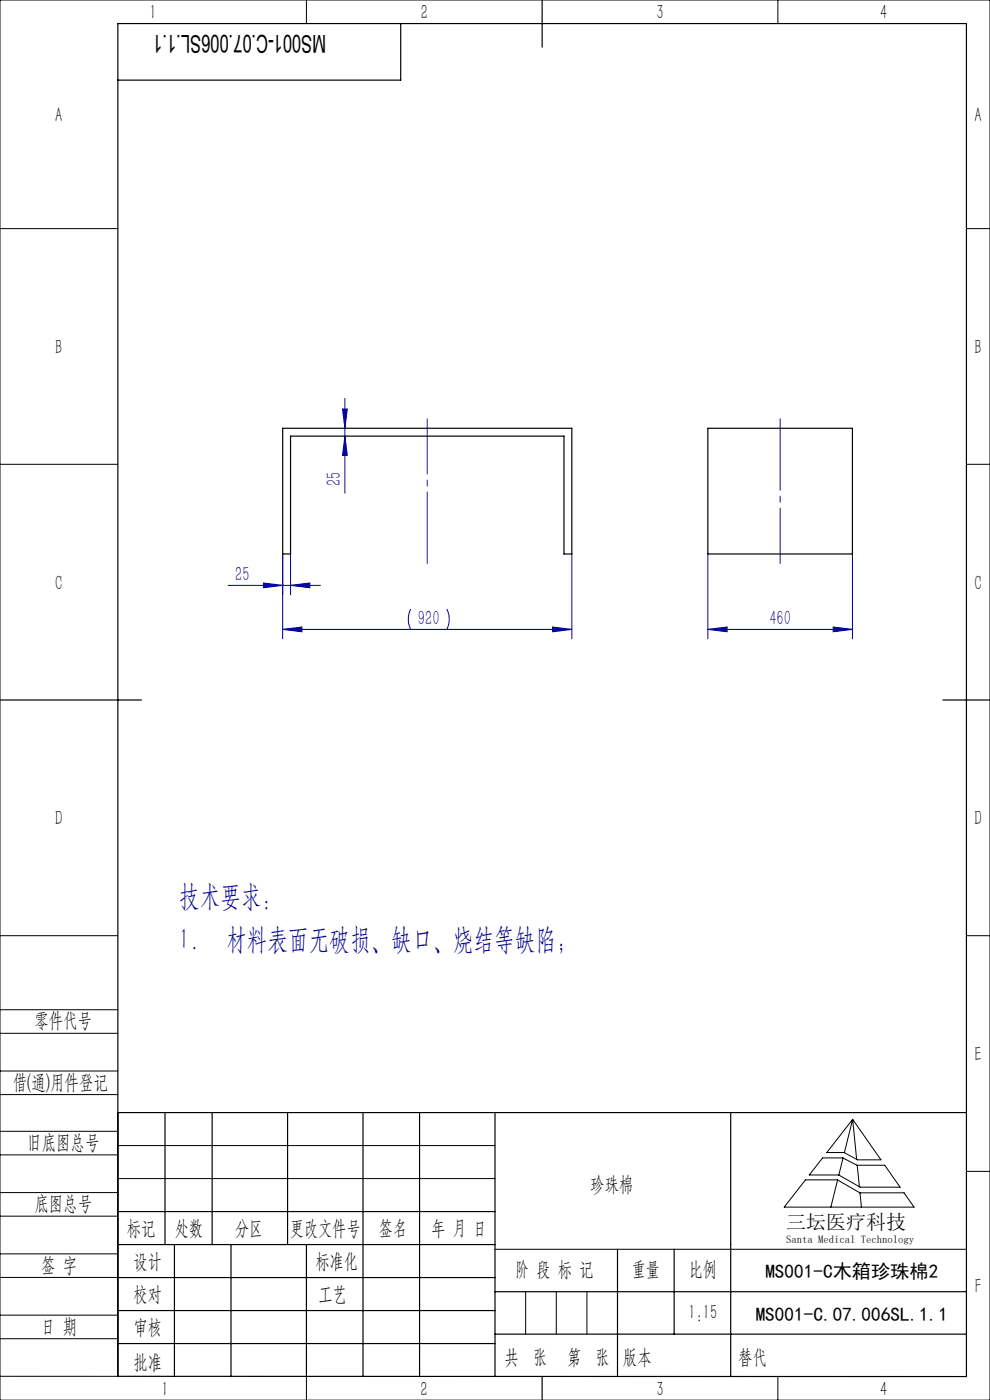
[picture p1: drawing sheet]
<svg xmlns="http://www.w3.org/2000/svg" width="210mm" height="297mm" viewBox="0 0 210 297" stroke-linecap="round" stroke-linejoin="round" font-family="sans-serif">
<g fill="none" stroke="#0000a0" stroke-width=".21">
<path d="M72.7 86.8h1l-.5 4.1zM73.2 92.5l.5 4.1h-1zM73.2 84.5v20.1M60 117.5v18M61.6 117.5v8.7M121.3 117.5v18M150.2 117.5v18M180.8 117.5v18M48.4 124.2h19.6M55.9 123.7l4.1 .5-4.1 .5zM60 133.5l4-.5v1zM60 133.5h61.3"/>
<path d="M61.6 124.2l4.1-.5v1zM87.1 129.2a4.8 4.8 0 0 0 0 4.3M94.8 129.2a4.8 4.8 0 0 1 0 4.3M117.2 133l4.1 .5-4.1 .5zM150.2 133.5l4-.5v1zM150.2 133.5h30.6M176.7 133l4.1 .5-4.1 .5z"/>
</g>
<path d="M165.5 88.9v30.6M90.6 119.5v-30.6" fill="none" stroke="#0000a0" stroke-width=".21" stroke-dasharray="30.5 1.3 1.3 1.3" stroke-dashoffset="15.3"/>
<g fill="none" stroke="#000" stroke-width=".21">
<path d="M0 0h210v297h-210zM65 0v5M165 0v5M0 48.5h25M205 48.5h5M0 98.5h25M205 98.5h5M0 198.5h25M205 198.5h5M0 214.2h25M0 219.2h25M0 232.2h25"/>
<path d="M0 227.2h25M0 240h25M25 236v56h-25M180.9 237.5l6 8.6h-5l-2.9-1.6h-3.6zM180.9 237.5l-1.8 7M180.9 237.5l.8 8.5M0 245h25M0 258h25M0 253h25M25 243h80M25 250h80M170.9 250.3h6.7l4.8 2.8h9.4l2.1 3h-27.5z"/>
<path d="M174.5 245.6h4.3l3 1.6h5.9l3.2 4.7h-8.5l-4.5-2.6h-6.2zM177.7 250.3l-1.5 5.8M178.8 245.7l-.9 3.6M181.8 247.2l.5 4.6M182.4 253.1l.3 3M205 248.5h5M0 271h25M0 266h25M0 279h25M105 265h100M111.5 274v9M118 274v9"/>
<path d="M124.5 274v9M0 284h25M65 292v5M153.7 292h.1M165 292v5"/>
</g>
<g fill="none" stroke="#000" stroke-width=".25">
<path d="M85 5v12h-60M115 0v10M0 148.5h30M200 148.5h10M25 236h180M35 236v28M45 236v28M61 236v28M77 236v56M89 236v56M105 236v56M155 236v56"/>
<path d="M25 257h80M25 264h80M25 271h80M25 278h80M37 264v28M49 264v28M65 264v28M105 274h100M131 265v27M143 265v18M25 292h180v-287h-180v287M25 285h80"/>
<path d="M105 283h100M115 292v5"/>
</g>
<g fill="#0000a0">
<path d="M61.6 124.2l4.1-.5v1zM55.9 123.7l4.1 .5-4.1 .5zM176.7 133l4.1 .5-4.1 .5zM150.2 133.5l4-.5v1z"/>
<path d="M60 133.5l4-.5v1zM117.2 133l4.1 .5-4.1 .5z"/>
<path d="M73.2 92.5l.5 4.1h-1zM72.7 86.8h1l-.5 4.1z"/>
</g>
<path d="M60 90.9h61.3v26.6h-1.7v-25h-58v25h-1.6zM150.2 90.9h30.6v26.6h-30.6z" fill="none" stroke="#000" stroke-width=".25"/>
<g font-size="6.3" fill="#0000a0">
<text x="38" y="192.2">技术要求：</text>
<text x="38" y="201.4">1.</text>
<text x="48" y="201.4">材料表面无破损、缺口、烧结等缺陷；</text>
</g>
<text font-size="5.2" x="69.2" y="7.3" transform="rotate(-180 69.2 7.3)">MS001-C.07.006SL.1.1</text>
<g font-size="4.4" fill="#010000">
<text x="31.7" y="4.1">1</text>
<text x="89.2" y="4.1">2</text>
<text x="139.2" y="4.1">3</text>
<text x="186.7" y="4.1">4</text>
<text x="156.6" y="289.5">替代</text>
</g>
<g font-size="4.4">
<text x="11.7" y="25.9">A</text>
<text x="206.7" y="25.9">A</text>
<text x="11.7" y="75.1">B</text>
<text x="206.7" y="75.1">B</text>
<text x="11.7" y="125.1">C</text>
<text x="206.7" y="125.1">C</text>
<text x="11.7" y="175.1">D</text>
<text x="206.7" y="175.1">D</text>
<text x="7.3" y="217.9">零件代号</text>
<text x="206.7" y="225.1">E</text>
<text x="2.7" y="231">借(通)用件登记</text>
<text x="5.8" y="243.7">旧底图总号</text>
<text x="7.3" y="256.8">底图总号</text>
<text x="125.2" y="252.6">珍珠棉</text>
<text x="26.9" y="261.9">标记</text>
<text x="37.1" y="261.9">处数</text>
<text x="49.9" y="261.9">分区</text>
<text x="61.5" y="261.9">更改文件号</text>
<text x="80.4" y="261.9">签名</text>
<text x="91.5" y="261.9">年 月 日</text>
<text x="8.7" y="269.8">签 字</text>
<text x="28.3" y="268.9">设计</text>
<text x="66.9" y="268.9">标准化</text>
<text x="109.3" y="270.8">阶 段 标 记</text>
<text x="134" y="270.8">重量</text>
<text x="146.1" y="270.8">比例</text>
<text x="206.8" y="274.4">F</text>
<text x="28.3" y="276">校对</text>
<text x="67.6" y="276">工艺</text>
<text x="146" y="279.8">1:15</text>
<text x="8.7" y="282.9">日 期</text>
<text x="28.4" y="283">审核</text>
<text x="28.3" y="290.4">批准</text>
<text x="107" y="289.5">共 张</text>
<text x="120.3" y="289.5">第 张</text>
<text x="132.1" y="289.5">版本</text>
<text x="34.2" y="296.1">1</text>
<text x="89.2" y="296.2">2</text>
<text x="139.2" y="296.2">3</text>
<text x="186.7" y="296.2">4</text>
</g>
<g font-size="4.4" fill="#0000a0">
<text x="72.3" y="103.1" transform="rotate(-90 72.3 103.1)">25</text>
<text x="49.9" y="123.3">25</text>
<text x="88.6" y="132.6">920</text>
<text x="163.2" y="132.6">460</text>
</g>
<text font-size="4.2" x="166.8" y="260.7">三坛医疗科技</text>
<g font-size="4.1">
<text x="162.4" y="271.1">MS001-C木箱珍珠棉2</text>
<text x="160.3" y="280.2">MS001-C.07.006SL.1.1</text>
</g>
<text font-size="2.3" x="166.8" y="263.6">Santa Medical Technology</text>
</svg>
